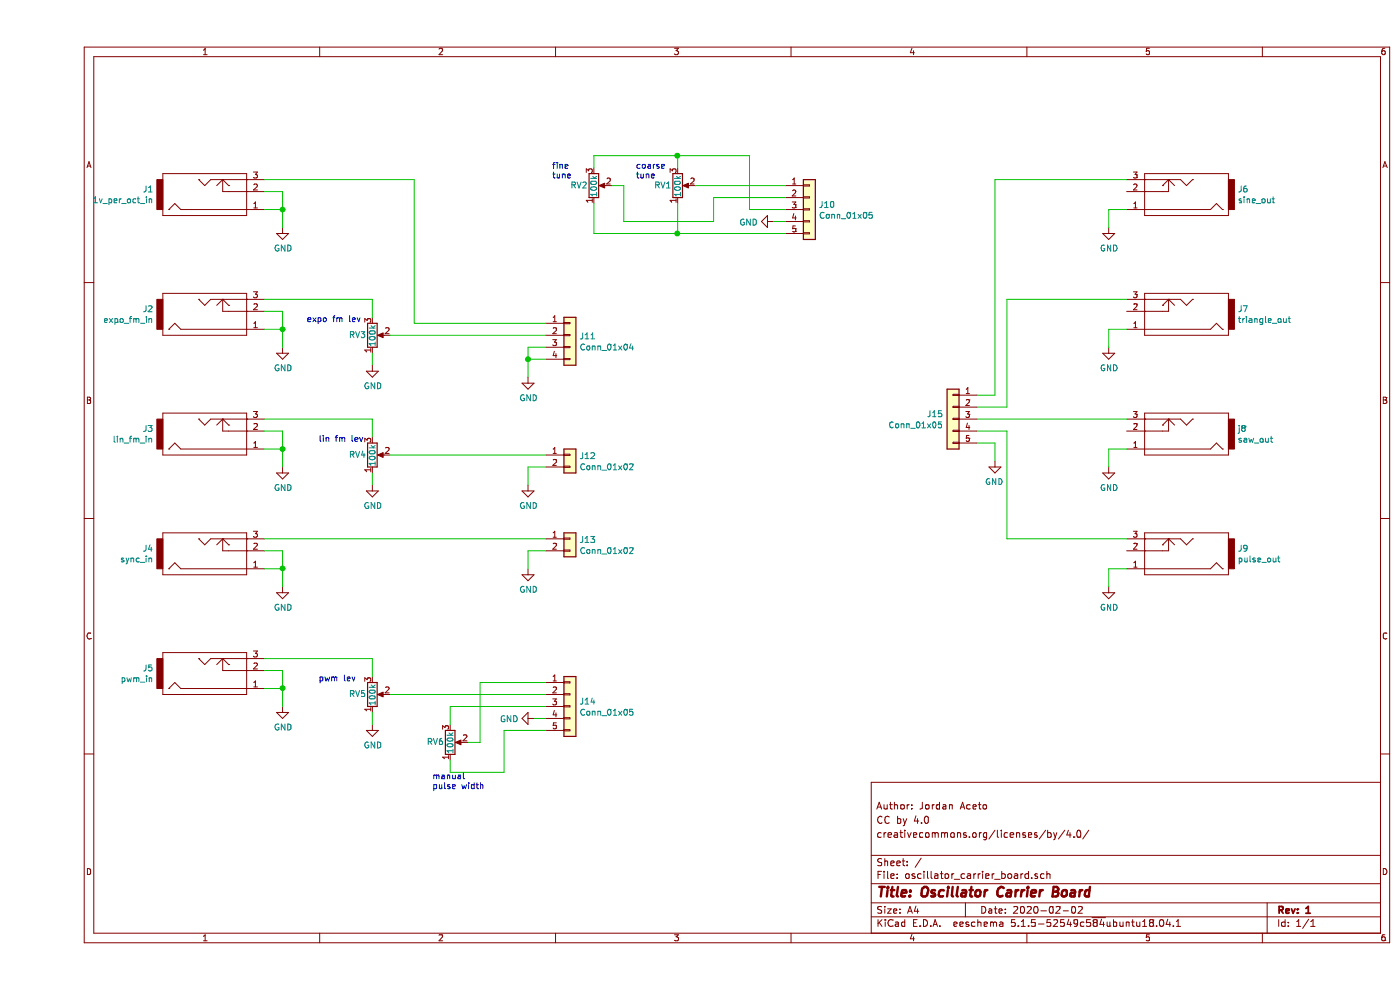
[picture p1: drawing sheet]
EESchema Schematic File Version 4
EELAYER 30 0
EELAYER END
$Descr A4 11693 8268
encoding utf-8
Sheet 1 1
Title "Oscillator Carrier Board"
Date "2020-02-02"
Rev "1"
Comp ""
Comment1 "creativecommons.org/licenses/by/4.0/"
Comment2 "CC by 4.0"
Comment3 "Author: Jordan Aceto"
Comment4 ""
$EndDescr
$Comp
L Connector_Generic:Conn_01x05 J10
U 1 1
P 6450 1750
F 0 "J10" H 6530 1792 50  0000 L CNN
F 1 "Conn_01x05" H 6530 1701 50  0000 L CNN
F 2 "Connector_PinSocket_2.54mm:PinSocket_1x05_P2.54mm_Vertical" H 6450 1750 50  0001 C CNN
F 3 "~" H 6450 1750 50  0001 C CNN
	1    6450 1750
	1    0    0    -1  
$EndComp
$Comp
L Connector_Generic:Conn_01x04 J11
U 1 1
P 4450 2800
F 0 "J11" H 4530 2792 50  0000 L CNN
F 1 "Conn_01x04" H 4530 2701 50  0000 L CNN
F 2 "Connector_PinSocket_2.54mm:PinSocket_1x04_P2.54mm_Vertical" H 4450 2800 50  0001 C CNN
F 3 "~" H 4450 2800 50  0001 C CNN
	1    4450 2800
	1    0    0    -1  
$EndComp
$Comp
L Connector_Generic:Conn_01x02 J12
U 1 1
P 4450 3800
F 0 "J12" H 4530 3792 50  0000 L CNN
F 1 "Conn_01x02" H 4530 3701 50  0000 L CNN
F 2 "Connector_PinSocket_2.54mm:PinSocket_1x02_P2.54mm_Vertical" H 4450 3800 50  0001 C CNN
F 3 "~" H 4450 3800 50  0001 C CNN
	1    4450 3800
	1    0    0    -1  
$EndComp
$Comp
L Connector_Generic:Conn_01x05 J14
U 1 1
P 4450 5900
F 0 "J14" H 4530 5942 50  0000 L CNN
F 1 "Conn_01x05" H 4530 5851 50  0000 L CNN
F 2 "Connector_PinSocket_2.54mm:PinSocket_1x05_P2.54mm_Vertical" H 4450 5900 50  0001 C CNN
F 3 "~" H 4450 5900 50  0001 C CNN
	1    4450 5900
	1    0    0    -1  
$EndComp
$Comp
L Connector_Generic:Conn_01x05 J15
U 1 1
P 7650 3500
F 0 "J15" H 7730 3542 50  0000 L CNN
F 1 "Conn_01x05" H 7730 3451 50  0000 L CNN
F 2 "Connector_PinSocket_2.54mm:PinSocket_1x05_P2.54mm_Vertical" H 7650 3500 50  0001 C CNN
F 3 "~" H 7650 3500 50  0001 C CNN
	1    7650 3500
	-1   0    0    -1  
$EndComp
$Comp
L eurocad:PJ301M-12 J4
U 1 1
P 1450 4600
F 0 "J4" H 972 4584 50  0000 R CNN
F 1 "sync_in" H 972 4675 50  0000 R CNN
F 2 "Eurocad:PJ301M-12" H 1450 4600 50  0001 C CNN
F 3 "" H 1450 4600 50  0000 C CNN
	1    1450 4600
	1    0    0    1   
$EndComp
$Comp
L eurocad:PJ301M-12 J2
U 1 1
P 1450 2600
F 0 "J2" H 972 2584 50  0000 R CNN
F 1 "expo_fm_in" H 972 2675 50  0000 R CNN
F 2 "Eurocad:PJ301M-12" H 1450 2600 50  0001 C CNN
F 3 "" H 1450 2600 50  0000 C CNN
	1    1450 2600
	1    0    0    1   
$EndComp
$Comp
L eurocad:PJ301M-12 J1
U 1 1
P 1450 1600
F 0 "J1" H 973 1584 50  0000 R CNN
F 1 "1v_per_oct_in" H 973 1675 50  0000 R CNN
F 2 "Eurocad:PJ301M-12" H 1450 1600 50  0001 C CNN
F 3 "" H 1450 1600 50  0000 C CNN
	1    1450 1600
	1    0    0    1   
$EndComp
$Comp
L eurocad:PJ301M-12 J6
U 1 1
P 9550 1600
F 0 "J6" H 9072 1584 50  0000 R CNN
F 1 "sine_out" H 9072 1675 50  0000 R CNN
F 2 "Eurocad:PJ301M-12" H 9550 1600 50  0001 C CNN
F 3 "" H 9550 1600 50  0000 C CNN
	1    9550 1600
	-1   0    0    1   
$EndComp
$Comp
L eurocad:PJ301M-12 J7
U 1 1
P 9550 2600
F 0 "J7" H 9072 2584 50  0000 R CNN
F 1 "triangle_out" H 9072 2675 50  0000 R CNN
F 2 "Eurocad:PJ301M-12" H 9550 2600 50  0001 C CNN
F 3 "" H 9550 2600 50  0000 C CNN
	1    9550 2600
	-1   0    0    1   
$EndComp
$Comp
L eurocad:PJ301M-12 j8
U 1 1
P 9550 3600
F 0 "j8" H 9072 3584 50  0000 R CNN
F 1 "saw_out" H 9072 3675 50  0000 R CNN
F 2 "Eurocad:PJ301M-12" H 9550 3600 50  0001 C CNN
F 3 "" H 9550 3600 50  0000 C CNN
	1    9550 3600
	-1   0    0    1   
$EndComp
$Comp
L eurocad:PJ301M-12 J9
U 1 1
P 9550 4600
F 0 "J9" H 9072 4584 50  0000 R CNN
F 1 "pulse_out" H 9072 4675 50  0000 R CNN
F 2 "Eurocad:PJ301M-12" H 9550 4600 50  0001 C CNN
F 3 "" H 9550 4600 50  0000 C CNN
	1    9550 4600
	-1   0    0    1   
$EndComp
$Comp
L Device:R_POT RV1
U 1 1
P 5350 1550
F 0 "RV1" H 5300 1550 50  0000 R CNN
F 1 "100k" V 5350 1650 50  0000 R CNN
F 2 "Potentiometer_THT:Potentiometer_Alpha_RD901F-40-00D_Single_Vertical_CircularHoles" H 5350 1550 50  0001 C CNN
F 3 "~" H 5350 1550 50  0001 C CNN
	1    5350 1550
	1    0    0    1   
$EndComp
$Comp
L Device:R_POT RV2
U 1 1
P 4650 1550
F 0 "RV2" H 4600 1550 50  0000 R CNN
F 1 "100k" V 4650 1650 50  0000 R CNN
F 2 "Potentiometer_THT:Potentiometer_Alpha_RD901F-40-00D_Single_Vertical_CircularHoles" H 4650 1550 50  0001 C CNN
F 3 "~" H 4650 1550 50  0001 C CNN
	1    4650 1550
	1    0    0    1   
$EndComp
$Comp
L Device:R_POT RV3
U 1 1
P 2800 2800
F 0 "RV3" H 2750 2800 50  0000 R CNN
F 1 "100k" V 2800 2900 50  0000 R CNN
F 2 "Potentiometer_THT:Potentiometer_Alpha_RD901F-40-00D_Single_Vertical_CircularHoles" H 2800 2800 50  0001 C CNN
F 3 "~" H 2800 2800 50  0001 C CNN
	1    2800 2800
	1    0    0    1   
$EndComp
$Comp
L Device:R_POT RV6
U 1 1
P 3450 6200
F 0 "RV6" H 3400 6200 50  0000 R CNN
F 1 "100k" V 3450 6300 50  0000 R CNN
F 2 "Potentiometer_THT:Potentiometer_Alpha_RD901F-40-00D_Single_Vertical_CircularHoles" H 3450 6200 50  0001 C CNN
F 3 "~" H 3450 6200 50  0001 C CNN
	1    3450 6200
	1    0    0    1   
$EndComp
$Comp
L power:GND #PWR0101
U 1 1
P 8950 4900
F 0 "#PWR0101" H 8950 4650 50  0001 C CNN
F 1 "GND" H 8955 4727 50  0000 C CNN
F 2 "" H 8950 4900 50  0001 C CNN
F 3 "" H 8950 4900 50  0001 C CNN
	1    8950 4900
	1    0    0    -1  
$EndComp
Wire Wire Line
	8950 4900 8950 4750
Wire Wire Line
	8950 4750 9100 4750
$Comp
L power:GND #PWR0102
U 1 1
P 8950 3900
F 0 "#PWR0102" H 8950 3650 50  0001 C CNN
F 1 "GND" H 8955 3727 50  0000 C CNN
F 2 "" H 8950 3900 50  0001 C CNN
F 3 "" H 8950 3900 50  0001 C CNN
	1    8950 3900
	1    0    0    -1  
$EndComp
Wire Wire Line
	8950 3900 8950 3750
Wire Wire Line
	8950 3750 9100 3750
$Comp
L power:GND #PWR0103
U 1 1
P 8950 2900
F 0 "#PWR0103" H 8950 2650 50  0001 C CNN
F 1 "GND" H 8955 2727 50  0000 C CNN
F 2 "" H 8950 2900 50  0001 C CNN
F 3 "" H 8950 2900 50  0001 C CNN
	1    8950 2900
	1    0    0    -1  
$EndComp
Wire Wire Line
	8950 2900 8950 2750
Wire Wire Line
	8950 2750 9100 2750
$Comp
L power:GND #PWR0104
U 1 1
P 8950 1900
F 0 "#PWR0104" H 8950 1650 50  0001 C CNN
F 1 "GND" H 8955 1727 50  0000 C CNN
F 2 "" H 8950 1900 50  0001 C CNN
F 3 "" H 8950 1900 50  0001 C CNN
	1    8950 1900
	1    0    0    -1  
$EndComp
Wire Wire Line
	8950 1900 8950 1750
Wire Wire Line
	8950 1750 9100 1750
$Comp
L power:GND #PWR0105
U 1 1
P 2050 1900
F 0 "#PWR0105" H 2050 1650 50  0001 C CNN
F 1 "GND" H 2055 1727 50  0000 C CNN
F 2 "" H 2050 1900 50  0001 C CNN
F 3 "" H 2050 1900 50  0001 C CNN
	1    2050 1900
	1    0    0    -1  
$EndComp
Wire Wire Line
	2050 1900 2050 1750
Wire Wire Line
	2050 1750 1900 1750
Wire Wire Line
	2050 1750 2050 1600
Wire Wire Line
	2050 1600 1900 1600
Connection ~ 2050 1750
$Comp
L power:GND #PWR0106
U 1 1
P 2050 2900
F 0 "#PWR0106" H 2050 2650 50  0001 C CNN
F 1 "GND" H 2055 2727 50  0000 C CNN
F 2 "" H 2050 2900 50  0001 C CNN
F 3 "" H 2050 2900 50  0001 C CNN
	1    2050 2900
	1    0    0    -1  
$EndComp
Wire Wire Line
	2050 2900 2050 2750
Wire Wire Line
	2050 2750 1900 2750
Wire Wire Line
	2050 2750 2050 2600
Wire Wire Line
	2050 2600 1900 2600
Connection ~ 2050 2750
$Comp
L power:GND #PWR0107
U 1 1
P 2050 4900
F 0 "#PWR0107" H 2050 4650 50  0001 C CNN
F 1 "GND" H 2055 4727 50  0000 C CNN
F 2 "" H 2050 4900 50  0001 C CNN
F 3 "" H 2050 4900 50  0001 C CNN
	1    2050 4900
	1    0    0    -1  
$EndComp
Wire Wire Line
	2050 4900 2050 4750
Wire Wire Line
	2050 4750 1900 4750
Wire Wire Line
	2050 4750 2050 4600
Wire Wire Line
	2050 4600 1900 4600
Connection ~ 2050 4750
Text Notes 5000 1500 0    50   ~ 0
coarse\ntune
Text Notes 4300 1500 0    50   ~ 0
fine\ntune
Wire Wire Line
	5500 1550 6250 1550
Wire Wire Line
	5350 1400 5350 1300
Wire Wire Line
	5350 1300 5950 1300
Wire Wire Line
	5950 1300 5950 1750
Wire Wire Line
	5950 1750 6250 1750
$Comp
L power:GND #PWR0108
U 1 1
P 6150 1850
F 0 "#PWR0108" H 6150 1600 50  0001 C CNN
F 1 "GND" V 6155 1722 50  0000 R CNN
F 2 "" H 6150 1850 50  0001 C CNN
F 3 "" H 6150 1850 50  0001 C CNN
	1    6150 1850
	0    1    1    0   
$EndComp
Wire Wire Line
	6150 1850 6250 1850
Wire Wire Line
	6250 1950 5350 1950
Wire Wire Line
	5350 1950 5350 1700
Wire Wire Line
	5350 1300 4650 1300
Wire Wire Line
	4650 1300 4650 1400
Connection ~ 5350 1300
Wire Wire Line
	4650 1700 4650 1950
Wire Wire Line
	4650 1950 5350 1950
Connection ~ 5350 1950
Wire Wire Line
	4800 1550 4900 1550
Wire Wire Line
	4900 1550 4900 1850
Wire Wire Line
	4900 1850 5650 1850
Wire Wire Line
	5650 1850 5650 1650
Wire Wire Line
	5650 1650 6250 1650
$Comp
L power:GND #PWR0109
U 1 1
P 2800 3050
F 0 "#PWR0109" H 2800 2800 50  0001 C CNN
F 1 "GND" H 2805 2877 50  0000 C CNN
F 2 "" H 2800 3050 50  0001 C CNN
F 3 "" H 2800 3050 50  0001 C CNN
	1    2800 3050
	1    0    0    -1  
$EndComp
Wire Wire Line
	2800 3050 2800 2950
$Comp
L power:GND #PWR0110
U 1 1
P 4100 3150
F 0 "#PWR0110" H 4100 2900 50  0001 C CNN
F 1 "GND" H 4105 2977 50  0000 C CNN
F 2 "" H 4100 3150 50  0001 C CNN
F 3 "" H 4100 3150 50  0001 C CNN
	1    4100 3150
	1    0    0    -1  
$EndComp
Wire Wire Line
	4100 3150 4100 3000
Wire Wire Line
	4100 3000 4250 3000
Wire Wire Line
	2800 2650 2800 2500
Wire Wire Line
	2800 2500 1900 2500
Wire Wire Line
	2950 2800 4250 2800
Wire Wire Line
	4250 2700 3150 2700
Wire Wire Line
	3150 2700 3150 1500
Wire Wire Line
	3150 1500 1900 1500
$Comp
L eurocad:PJ301M-12 J3
U 1 1
P 1450 3600
F 0 "J3" H 972 3584 50  0000 R CNN
F 1 "lin_fm_in" H 972 3675 50  0000 R CNN
F 2 "Eurocad:PJ301M-12" H 1450 3600 50  0001 C CNN
F 3 "" H 1450 3600 50  0000 C CNN
	1    1450 3600
	1    0    0    1   
$EndComp
$Comp
L Device:R_POT RV4
U 1 1
P 2800 3800
F 0 "RV4" H 2750 3800 50  0000 R CNN
F 1 "100k" V 2800 3900 50  0000 R CNN
F 2 "Potentiometer_THT:Potentiometer_Alpha_RD901F-40-00D_Single_Vertical_CircularHoles" H 2800 3800 50  0001 C CNN
F 3 "~" H 2800 3800 50  0001 C CNN
	1    2800 3800
	1    0    0    1   
$EndComp
$Comp
L power:GND #PWR0111
U 1 1
P 2050 3900
F 0 "#PWR0111" H 2050 3650 50  0001 C CNN
F 1 "GND" H 2055 3727 50  0000 C CNN
F 2 "" H 2050 3900 50  0001 C CNN
F 3 "" H 2050 3900 50  0001 C CNN
	1    2050 3900
	1    0    0    -1  
$EndComp
Wire Wire Line
	2050 3900 2050 3750
Wire Wire Line
	2050 3750 1900 3750
Wire Wire Line
	2050 3750 2050 3600
Wire Wire Line
	2050 3600 1900 3600
Connection ~ 2050 3750
$Comp
L power:GND #PWR0112
U 1 1
P 2800 4050
F 0 "#PWR0112" H 2800 3800 50  0001 C CNN
F 1 "GND" H 2805 3877 50  0000 C CNN
F 2 "" H 2800 4050 50  0001 C CNN
F 3 "" H 2800 4050 50  0001 C CNN
	1    2800 4050
	1    0    0    -1  
$EndComp
Wire Wire Line
	2800 4050 2800 3950
Wire Wire Line
	2800 3650 2800 3500
Wire Wire Line
	2800 3500 1900 3500
Wire Wire Line
	2950 3800 4250 3800
$Comp
L power:GND #PWR0113
U 1 1
P 4100 4050
F 0 "#PWR0113" H 4100 3800 50  0001 C CNN
F 1 "GND" H 4105 3877 50  0000 C CNN
F 2 "" H 4100 4050 50  0001 C CNN
F 3 "" H 4100 4050 50  0001 C CNN
	1    4100 4050
	1    0    0    -1  
$EndComp
Wire Wire Line
	4100 4050 4100 3900
Wire Wire Line
	4100 3900 4250 3900
$Comp
L Connector_Generic:Conn_01x02 J13
U 1 1
P 4450 4500
F 0 "J13" H 4530 4492 50  0000 L CNN
F 1 "Conn_01x02" H 4530 4401 50  0000 L CNN
F 2 "Connector_PinSocket_2.54mm:PinSocket_1x02_P2.54mm_Vertical" H 4450 4500 50  0001 C CNN
F 3 "~" H 4450 4500 50  0001 C CNN
	1    4450 4500
	1    0    0    -1  
$EndComp
Wire Wire Line
	1900 4500 4250 4500
$Comp
L power:GND #PWR0114
U 1 1
P 4100 4750
F 0 "#PWR0114" H 4100 4500 50  0001 C CNN
F 1 "GND" H 4105 4577 50  0000 C CNN
F 2 "" H 4100 4750 50  0001 C CNN
F 3 "" H 4100 4750 50  0001 C CNN
	1    4100 4750
	1    0    0    -1  
$EndComp
Wire Wire Line
	4100 4750 4100 4600
Wire Wire Line
	4100 4600 4250 4600
$Comp
L eurocad:PJ301M-12 J5
U 1 1
P 1450 5600
F 0 "J5" H 973 5584 50  0000 R CNN
F 1 "pwm_in" H 973 5675 50  0000 R CNN
F 2 "Eurocad:PJ301M-12" H 1450 5600 50  0001 C CNN
F 3 "" H 1450 5600 50  0000 C CNN
	1    1450 5600
	1    0    0    1   
$EndComp
$Comp
L Device:R_POT RV5
U 1 1
P 2800 5800
F 0 "RV5" H 2750 5800 50  0000 R CNN
F 1 "100k" V 2800 5900 50  0000 R CNN
F 2 "Potentiometer_THT:Potentiometer_Alpha_RD901F-40-00D_Single_Vertical_CircularHoles" H 2800 5800 50  0001 C CNN
F 3 "~" H 2800 5800 50  0001 C CNN
	1    2800 5800
	1    0    0    1   
$EndComp
$Comp
L power:GND #PWR0115
U 1 1
P 2050 5900
F 0 "#PWR0115" H 2050 5650 50  0001 C CNN
F 1 "GND" H 2055 5727 50  0000 C CNN
F 2 "" H 2050 5900 50  0001 C CNN
F 3 "" H 2050 5900 50  0001 C CNN
	1    2050 5900
	1    0    0    -1  
$EndComp
Wire Wire Line
	2050 5900 2050 5750
Wire Wire Line
	2050 5750 1900 5750
Wire Wire Line
	2050 5750 2050 5600
Wire Wire Line
	2050 5600 1900 5600
Connection ~ 2050 5750
$Comp
L power:GND #PWR0116
U 1 1
P 2800 6050
F 0 "#PWR0116" H 2800 5800 50  0001 C CNN
F 1 "GND" H 2805 5877 50  0000 C CNN
F 2 "" H 2800 6050 50  0001 C CNN
F 3 "" H 2800 6050 50  0001 C CNN
	1    2800 6050
	1    0    0    -1  
$EndComp
Wire Wire Line
	2800 6050 2800 5950
Wire Wire Line
	2800 5650 2800 5500
Wire Wire Line
	2800 5500 1900 5500
Wire Wire Line
	2950 5800 4250 5800
$Comp
L power:GND #PWR0117
U 1 1
P 4150 6000
F 0 "#PWR0117" H 4150 5750 50  0001 C CNN
F 1 "GND" V 4155 5872 50  0000 R CNN
F 2 "" H 4150 6000 50  0001 C CNN
F 3 "" H 4150 6000 50  0001 C CNN
	1    4150 6000
	0    1    1    0   
$EndComp
Wire Wire Line
	4150 6000 4250 6000
Wire Wire Line
	3450 6050 3450 5900
Wire Wire Line
	3450 5900 4250 5900
Wire Wire Line
	3600 6200 3700 6200
Wire Wire Line
	3700 6200 3700 5700
Wire Wire Line
	3700 5700 4250 5700
Wire Wire Line
	3450 6350 3450 6450
Wire Wire Line
	3450 6450 3900 6450
Wire Wire Line
	3900 6450 3900 6100
Wire Wire Line
	3900 6100 4250 6100
Text Notes 2250 2700 0    50   ~ 0
expo fm lev
Text Notes 2350 3700 0    50   ~ 0
lin fm lev
Text Notes 2350 5700 0    50   ~ 0
pwm lev
Text Notes 3300 6600 0    50   ~ 0
manual \npulse width
$Comp
L power:GND #PWR0118
U 1 1
P 8000 3850
F 0 "#PWR0118" H 8000 3600 50  0001 C CNN
F 1 "GND" H 8005 3677 50  0000 C CNN
F 2 "" H 8000 3850 50  0001 C CNN
F 3 "" H 8000 3850 50  0001 C CNN
	1    8000 3850
	-1   0    0    -1  
$EndComp
Wire Wire Line
	8000 3850 8000 3700
Wire Wire Line
	8000 3700 7850 3700
Wire Wire Line
	7850 3300 8000 3300
Wire Wire Line
	8000 3300 8000 1500
Wire Wire Line
	8000 1500 9100 1500
Wire Wire Line
	7850 3400 8100 3400
Wire Wire Line
	8100 3400 8100 2500
Wire Wire Line
	8100 2500 9100 2500
Wire Wire Line
	7850 3500 9100 3500
Wire Wire Line
	7850 3600 8100 3600
Wire Wire Line
	8100 3600 8100 4500
Wire Wire Line
	8100 4500 9100 4500
Wire Wire Line
	4100 2900 4100 3000
Wire Wire Line
	4100 2900 4250 2900
Connection ~ 4100 3000
$EndSCHEMATC
